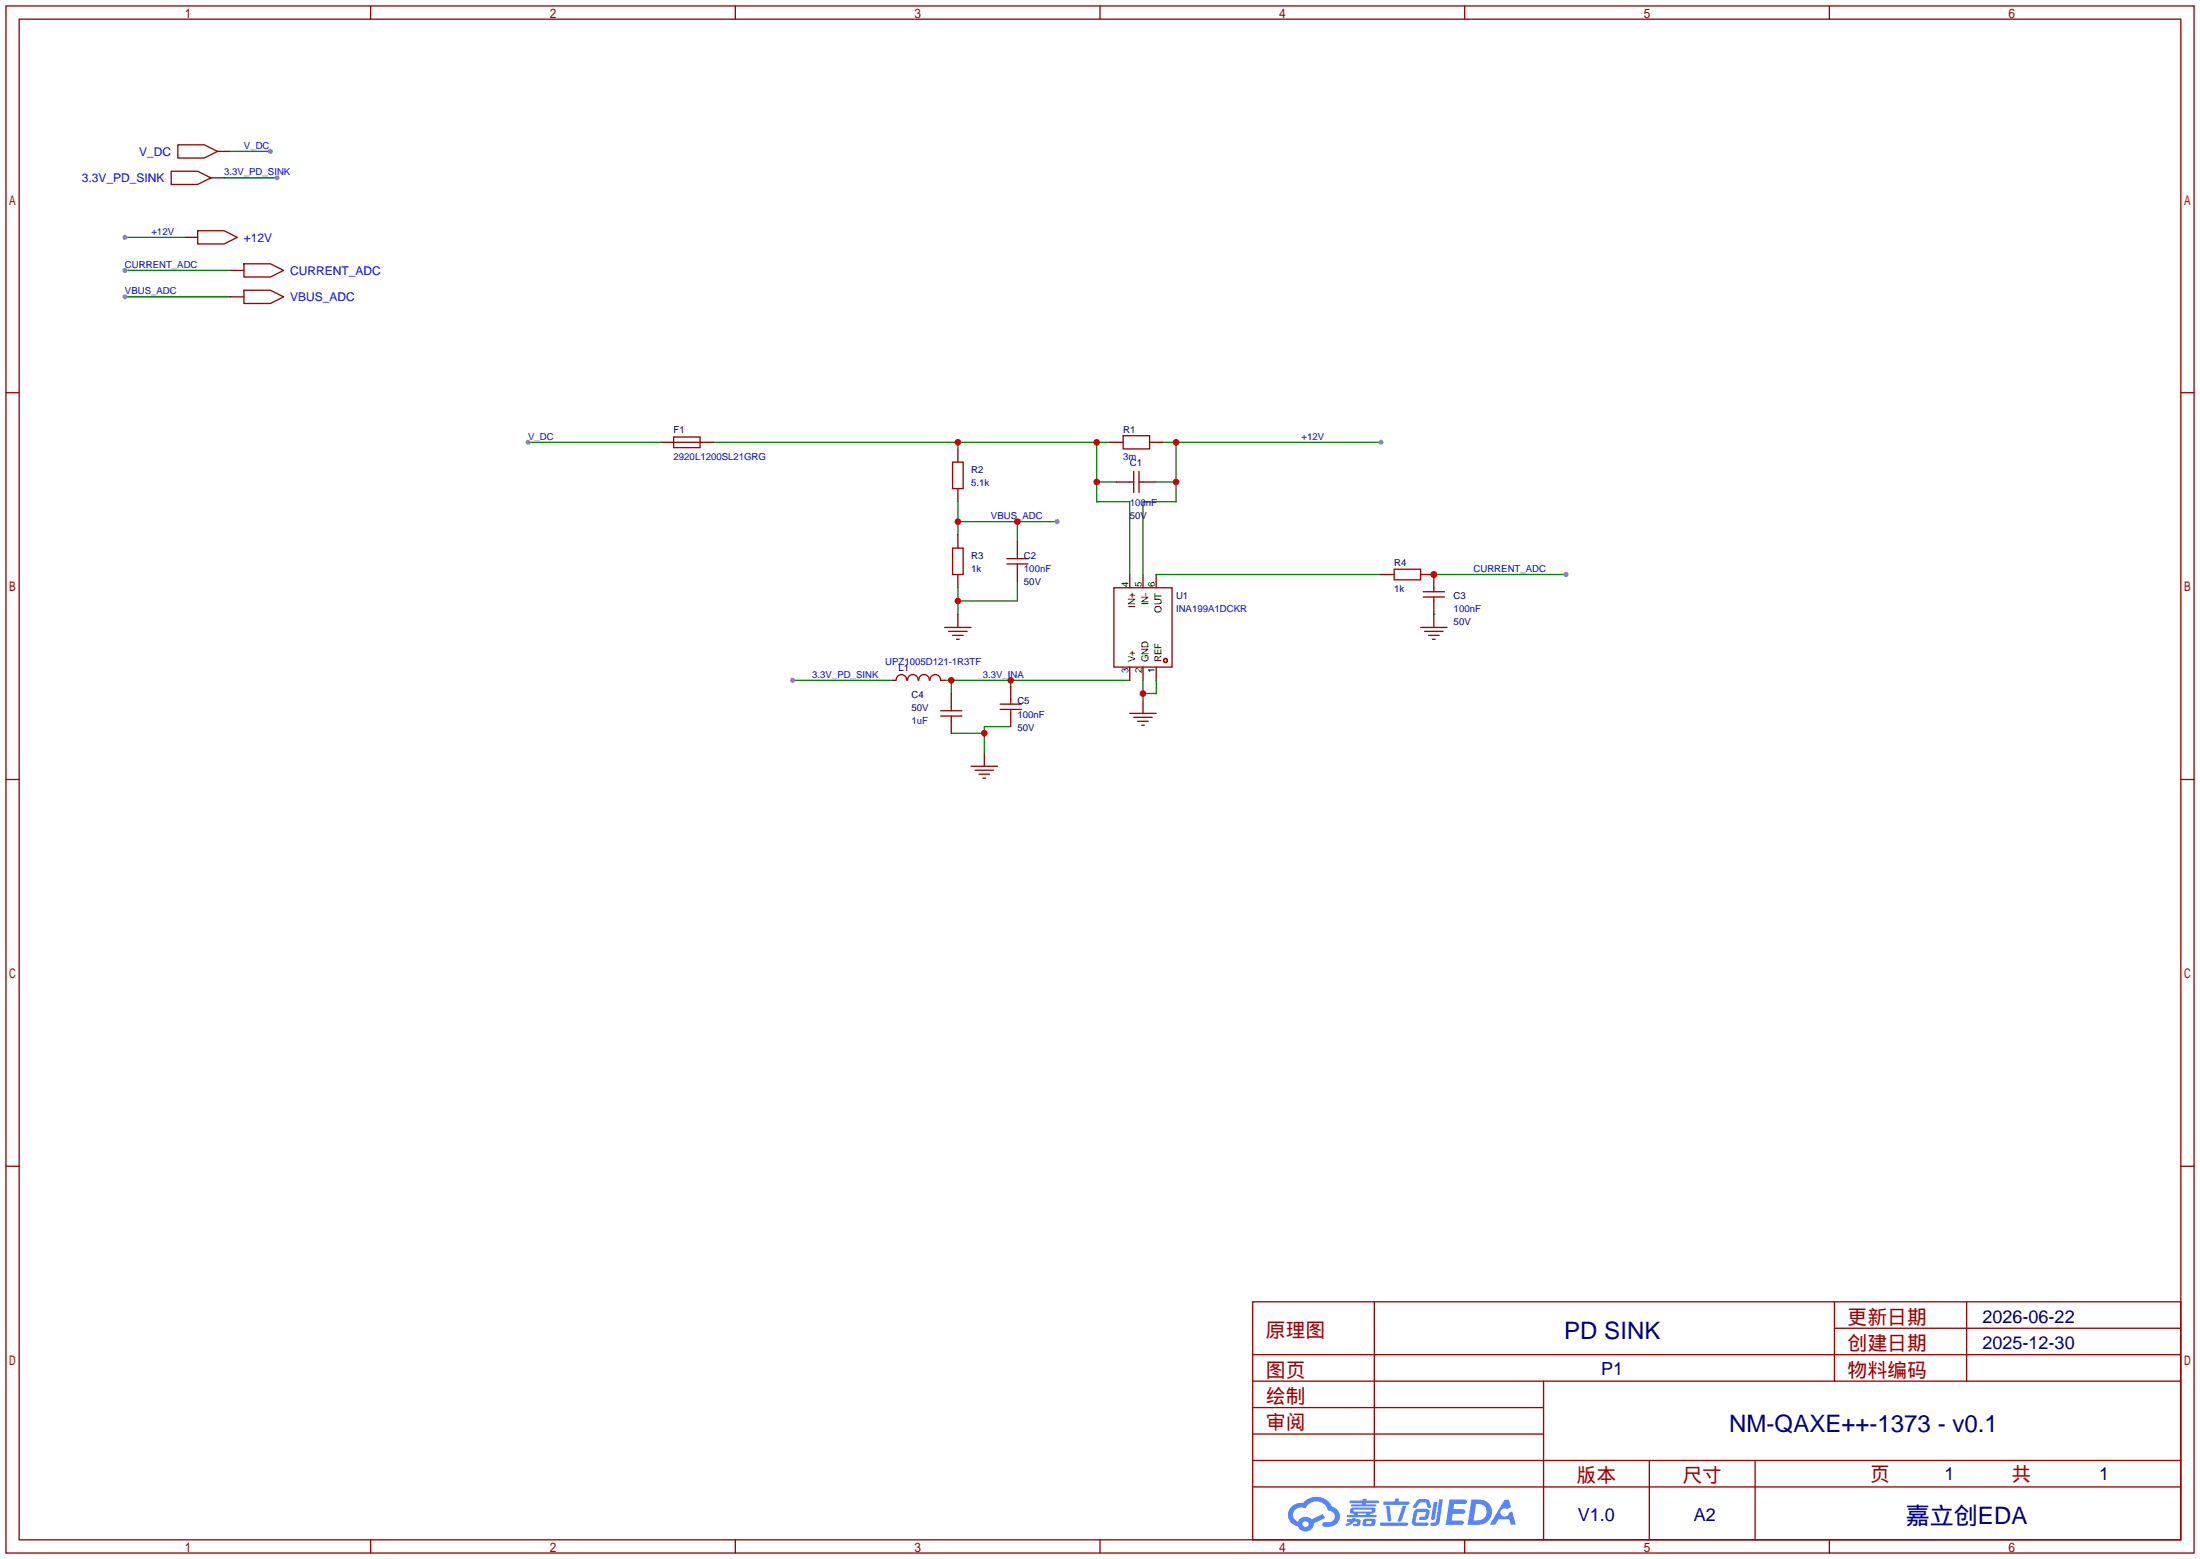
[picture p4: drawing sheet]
<svg xmlns="http://www.w3.org/2000/svg" width="423mm" height="299mm" viewBox="0 0 423 299" stroke-linecap="round" stroke-linejoin="round" font-family="sans-serif">
<g fill="none" stroke="#a10000" stroke-width=".25">
<path d="M1.1 1.1h420.4v297.2h-420.4zM3.7 3.7h415.3v292.1h-415.3zM71.2 1.1v2.6M141.3 1.1v2.6M211.3 1.1v2.6M281.4 1.1v2.6M351.5 1.1v2.6M1.1 75.4h2.6M419 75.4h2.5M1.1 149.7h2.6M419 149.7h2.5M1.1 224h2.6"/>
<path d="M419 224h2.5M240.7 250.1h178.3v45.7h-178.3zM264 250.1v35.5M352.4 250.1v15.2M352.4 255.1h66.6M377.8 250.1v15.2M240.7 270.4h55.8M240.7 265.3h178.3M240.7 275.5h55.8M240.7 260.2h178.3M296.5 265.3v30.5M71.2 295.8v2.5"/>
<path d="M141.3 295.8v2.5M211.3 295.8v2.5M240.7 285.6h178.3M240.7 280.5h178.3M281.4 295.8v2.5M316.9 280.5v15.3M337.2 280.5v15.3M351.5 295.8v2.5"/>
</g>
<g fill="#5487ff">
<path d="M278.5 288h2.1a.97 .97 0 0 1 1.3 .5 .53 .53 0 0 1-.7 .4h-1.8l-.2 1h1.9a.43 .43 0 0 1 .4 .5 .43 .43 0 0 1-.5 .4h-1.9l-.2 1.3h1.7a.45 .45 0 0 1 .6 .1 .45 .45 0 0 1-.2 .6l-3.3 .1z"/>
<path d="M289.1 288.1h.8l.4 1.4-.7 .4a.82 .82 0 0 0-1.2 .1 .82 .82 0 0 0 .1 1.1 .82 .82 0 0 0 1.1 0l.3-.5 .6-.3 .7 2.6h-1l-.2-1.1h-2.1l-.6 1.1h-1.1z"/>
<path d="M275.4 288.5h.8l-.5 3.2a.36 .36 0 0 1-.4 .3 .36 .36 0 0 1-.4-.3z"/>
<path d="M276.5 288h.7l-.6 4.3a1.13 1.13 0 0 1-1.8 .6l.2-.4 .7-.1 .2-.2z"/>
<path d="M272.2 288.3l.6-.3h1a.77 .77 0 0 1 .9 .5l.3 .9-.2 .2h-.5l-.3-.9-.2-.1h-1l-.7 1h-.6l-.1-.2z"/>
<path d="M271.8 290.2l.5-.4h1.7a.66 .66 0 0 1 .6 1l-.1 .4a.81 .81 0 0 1-.9 .8h-.7a.32 .32 0 0 1-.3-.4 .32 .32 0 0 1 .4-.3h.7l.2-.8h-1.6l-.3 1.9 2.1 .1a.32 .32 0 0 1 .3 .3 .32 .32 0 0 1-.3 .3h-2.3l-.5-.3-.1-.5z"/>
<path d="M265.2 292.4h5a.33 .33 0 0 1 .3 .4 .33 .33 0 0 1-.3 .3h-4.9l-.2-.2z"/>
<path d="M269.5 289.3h.7l-.6 2a1.04 1.04 0 0 1-.7 1l-.4-.3z"/>
<path d="M266.3 289.3h.7l.3 2.6a.34 .34 0 0 1-.3 .3 .34 .34 0 0 1-.4-.2z"/>
<path d="M265.8 288.4h2.2l.2-.6h.6l-.1 .6h1.8a.32 .32 0 0 1 .3 .3 .32 .32 0 0 1-.4 .3h-4.5l-.2-.1z"/>
<path d="M258.8 291.8h.9l.1-.2h.7l-.1 .2 .9 .1a.82 .82 0 0 1-.6 1.3h-.8v-.5l.8-.1v-.3h-.5l-.5 .4-1 .5-.2-.5 1-.4h-.8z"/>
<path d="M259.3 288.3h2.5v-.4h.8l-.1 .4h2.2l.2 .2-.2 .2h-2.3v.3h1.8l.2 .2-.2 .2h-4.5l-.2-.2 .1-.2h2l.1-.3h-2.3l-.1-.1z"/>
<path d="M282.7 288l-.8 4.9h1.7a2.47 2.47 0 0 0 2.9-1.7 2.47 2.47 0 0 0-1.4-3zM283.6 288.9a1.61 1.61 0 0 1 2 1.4 1.61 1.61 0 0 1-1.8 1.8h-.7z"/>
<path d="M259.5 289.8a.55 .55 0 0 0-.2 .7 .55 .55 0 0 0 .7 .2l.1 .3h-1.3v.4h5.5l.2-.1-.2-.3h-1.2l.2-.3a.7 .7 0 0 0 .8-.2 .7 .7 0 0 0 0-.9h-4.2zM260.1 290h3.3l.2 .1-.2 .3h-3.3l-.1-.2zM260.8 290.7h1.7l-.2 .3h-1.4z"/>
<path d="M262 291.9a1.05 1.05 0 0 0-.1 1.2 2.91 2.91 0 0 0 2.2-.1 .98 .98 0 0 0 0-1.2l-1.6-.1zM262.6 292.2h.8h.1v.3l-.2 .2h-.8z"/>
<path d="M248.2 289.4a2.23 2.23 0 0 0-.7 2.3 2.23 2.23 0 0 0 1.8 1.5 1.58 1.58 0 0 0 1.8 1 1.58 1.58 0 0 0 1.3-1.6l2.2-1-.5-.8-2.1 1a1.65 1.65 0 0 0-2.7 .5 1.45 1.45 0 0 1-.7-2 1.45 1.45 0 0 1 2-.6l.2 .1a2.3 2.3 0 0 1 2.3-1.4 2.3 2.3 0 0 1 2.1 1.8 1.12 1.12 0 0 1 1.2 1 1.12 1.12 0 0 1-1.1 1.2h-.7a.45 .45 0 0 0-.6 .4 .45 .45 0 0 0 .5 .5 2.21 2.21 0 0 0 2.2-.6 2.21 2.21 0 0 0 .5-2.2 2.13 2.13 0 0 0-1.3-1.1 3.3 3.3 0 0 0-5.6-.7l-1.1 .1zM250.3 292.8a.57 .57 0 0 1 1.1 0 .57 .57 0 0 1-1.1 0z"/>
</g>
<path d="M41.8 29.1h2.5M35.4 45.6h2.6" fill="none" stroke="#870000" stroke-width=".25"/>
<path d="M34.2 27.8h5l2.6 1.3-2.6 1.3h-5zM38 44.3h5.1l2.5 1.3-2.5 1.3h-5.1z" fill="none" stroke="#a10000" stroke-width=".25"/>
<path d="M44.3 29.1h7.6" fill="none" stroke="#008700" stroke-width=".25"/>
<circle cx="51.9" cy="29.1" r=".51" fill="#999"/>
<path d="M24 51.9h20.3" fill="none" stroke="#008700" stroke-width=".25"/>
<circle cx="24" cy="51.9" r=".51" fill="#999"/>
<path d="M181.5 130.7h35.5M182.8 130.7v2.5M194.2 130.7v1.3" fill="none" stroke="#008700" stroke-width=".25"/>
<g fill="#c00">
<circle cx="194.2" cy="130.7" r=".63"/>
<circle cx="182.8" cy="130.7" r=".63"/>
</g>
<path d="M194.2 139.6h-5.1v5.1M182.8 140.8h6.3" fill="none" stroke="#008700" stroke-width=".25"/>
<circle cx="189.1" cy="140.8" r=".63" fill="#c00"/>
<path d="M171.3 130.7h.8M180.7 130.7h.8M189.1 144.7v2.5" fill="none" stroke="#870000" stroke-width=".25"/>
<path d="M174.2 130.7a1.01 1.01 0 0 0-1-1.1 1.01 1.01 0 0 0-1 1.1M176.4 130.7a1.01 1.01 0 0 0-1-1.1 1.01 1.01 0 0 0-1 1.1M178.5 130.7a1.01 1.01 0 0 0-1-1.1 1.01 1.01 0 0 0-1 1.1M180.7 130.7a1.01 1.01 0 0 0-1-1.1 1.01 1.01 0 0 0-1 1.1M186.6 147.2h5M187.3 148h3.6M188.1 148.7h2M188.8 149.5h.6" fill="none" stroke="#a10000" stroke-width=".25"/>
<path d="M152.3 130.7h19" fill="none" stroke="#008700" stroke-width=".25"/>
<circle cx="152.3" cy="130.7" r=".51" fill="#999"/>
<path d="M24 45.6h11.4" fill="none" stroke="#008700" stroke-width=".25"/>
<circle cx="24" cy="45.6" r=".51" fill="#999"/>
<path d="M43.1 34.2h10.1" fill="none" stroke="#008700" stroke-width=".25"/>
<circle cx="53.2" cy="34.2" r=".51" fill="#999"/>
<path d="M40.5 34.2h2.6M217 110.4v2.5M219.6 110.4v2.5M222.1 110.4v2.5M182.8 133.2v2.6M182.8 138.3v2.5M217 128.1v2.6M219.6 128.1v2.6M222.1 128.1v2.6" fill="none" stroke="#870000" stroke-width=".25"/>
<g fill="none" stroke="#a10000" stroke-width=".25">
<path d="M32.9 32.9h5.1l2.5 1.3-2.5 1.2h-5.1zM214 112.9h11.2v15.2h-11.2zM180.7 137.5h4.1M180.7 136.5h4.1M182.8 135.8v.7M182.8 137.5v.8"/>
<circle cx="223.9" cy="126.9" r=".38"/>
</g>
<path d="M222.1 92.6h3.8M223.4 85h41.9M225.9 85v11.4h-6.3v14" fill="none" stroke="#008700" stroke-width=".25"/>
<g fill="#c00">
<circle cx="225.9" cy="85" r=".63"/>
<circle cx="225.9" cy="92.6" r=".63"/>
</g>
<circle cx="265.3" cy="85" r=".51" fill="#999"/>
<path d="M219.6 134.5v2.5" fill="none" stroke="#870000" stroke-width=".25"/>
<path d="M217 137h5.1M217.8 137.8h3.6M218.6 138.6h2M219.3 139.3h.5" fill="none" stroke="#a10000" stroke-width=".25"/>
<path d="M219.6 130.7v3.8M222.1 130.7v2.5h-2.5" fill="none" stroke="#008700" stroke-width=".25"/>
<circle cx="219.6" cy="133.2" r=".63" fill="#c00"/>
<path d="M184 112.9v5.1M195.5 111.6v3.8h-11.5M222.1 110.4h43.2" fill="none" stroke="#008700" stroke-width=".25"/>
<circle cx="184" cy="115.4" r=".63" fill="#c00"/>
<path d="M184 118v2.5" fill="none" stroke="#870000" stroke-width=".25"/>
<path d="M181.5 120.5h5.1M182.2 121.3h3.6M183 122h2M183.8 122.8h.5" fill="none" stroke="#a10000" stroke-width=".25"/>
<path d="M184 96.4v6.3M184 100.2h19.1M195.5 100.2v3.8" fill="none" stroke="#008700" stroke-width=".25"/>
<g fill="#c00">
<circle cx="195.5" cy="100.2" r=".63"/>
<circle cx="184" cy="100.2" r=".63"/>
</g>
<circle cx="203.1" cy="100.2" r=".51" fill="#999"/>
<path d="M24 57h20.3" fill="none" stroke="#008700" stroke-width=".25"/>
<circle cx="24" cy="57" r=".51" fill="#999"/>
<path d="M44.3 57h2.6M44.3 51.9h2.6" fill="none" stroke="#870000" stroke-width=".25"/>
<path d="M46.9 55.8h5l2.6 1.2-2.6 1.3h-5zM46.9 50.7h5l2.6 1.2-2.6 1.3h-5z" fill="none" stroke="#a10000" stroke-width=".25"/>
<path d="M275.5 110.4h25.4" fill="none" stroke="#008700" stroke-width=".25"/>
<circle cx="275.5" cy="110.4" r=".63" fill="#c00"/>
<circle cx="300.9" cy="110.4" r=".51" fill="#999"/>
<path d="M275.5 118v2.5" fill="none" stroke="#870000" stroke-width=".25"/>
<path d="M272.9 120.5h5.1M273.7 121.3h3.5M274.4 122h2.1M275.2 122.8h.5" fill="none" stroke="#a10000" stroke-width=".25"/>
<path d="M137 85h76.2M184 85v1.2M210.7 85v11.4h6.3v14M210.7 92.6h3.8" fill="none" stroke="#008700" stroke-width=".25"/>
<g fill="#c00">
<circle cx="210.7" cy="92.6" r=".63"/>
<circle cx="210.7" cy="85" r=".63"/>
<circle cx="184" cy="85" r=".63"/>
</g>
<g fill="none" stroke="#a10000" stroke-width=".25">
<path d="M183 88.8h2v5.1h-2zM217 92.6h.8M217.8 90.6v4M218.8 90.6v4M218.8 92.6h.8M183 105.3h2v5.1h-2zM193.4 108.3h4.1M193.4 107.3h4.1M195.5 106.6v.7M195.5 108.3v.8M273.4 113.7h4.1M273.4 114.7h4.1"/>
<path d="M275.5 112.9v.8M275.5 114.7v.7M192.2 136.3h4M192.2 135.3h4M194.2 134.5v.8M194.2 136.3v.7"/>
</g>
<path d="M184 86.2v2.6M184 93.9v2.5M214.5 92.6h2.5M219.6 92.6h2.5M184 102.7v2.6M184 110.4v2.5M195.5 104v2.6M195.5 109.1v2.5M272.9 110.4h2.6v2.5M275.5 115.4v2.6M194.2 132v2.5M194.2 137v2.6" fill="none" stroke="#870000" stroke-width=".25"/>
<path d="M275.5 118h.1" fill="none" stroke="#008700" stroke-width=".25"/>
<circle cx="275.5" cy="110.4" r=".63" fill="#c00"/>
<path d="M126.9 85h2.5M134.5 85h2.5M265.3 110.4h2.5" fill="none" stroke="#870000" stroke-width=".25"/>
<path d="M129.4 83.9h5.1v2.1h-5.1zM129.4 85h5.1M267.8 109.3h5.1v2.1h-5.1z" fill="none" stroke="#a10000" stroke-width=".25"/>
<path d="M101.5 85h25.4" fill="none" stroke="#008700" stroke-width=".25"/>
<circle cx="101.5" cy="85" r=".51" fill="#999"/>
<path d="M215.8 83.7h5.1v2.5h-5.1z" fill="none" stroke="#a10000" stroke-width=".25"/>
<path d="M213.2 85h2.6M220.9 85h2.5" fill="none" stroke="#870000" stroke-width=".25"/>
<g font-size="4.6" fill="#000080">
<text x="300.5" y="257.2">PD SINK</text>
<text x="332.2" y="275">NM-QAXE++-1373 - v0.1</text>
<text x="366.2" y="292.8">嘉立创EDA</text>
</g>
<g font-size="3.8" fill="#a00000">
<text x="243.2" y="256.8">原理图</text>
<text x="355" y="254.3">更新日期</text>
<text x="355" y="259.3">创建日期</text>
<text x="243.2" y="269.5">绘制</text>
<text x="243.2" y="264.4">图页</text>
<text x="355" y="264.4">物料编码</text>
<text x="243.2" y="274.6">审阅</text>
<text x="302.9" y="284.7">版本</text>
<text x="323.2" y="284.7">尺寸</text>
<text x="359.3" y="284.5">页</text>
<text x="386.5" y="284.5">共</text>
</g>
<g font-size="3.5" fill="#000080">
<text x="380.9" y="254">2026-06-22</text>
<text x="380.9" y="259.1">2025-12-30</text>
<text x="307.6" y="264.2">P1</text>
<text x="373.6" y="284.3">1</text>
<text x="403.3" y="284.3">1</text>
<text x="303.1" y="292.1">V1.0</text>
<text x="325.4" y="292.1">A2</text>
</g>
<g font-size="2.3" fill="#00f">
<text x="26.7" y="29.9">V_DC</text>
<text x="15.7" y="35">3.3V_PD_SINK</text>
<text x="46.9" y="46.4">+12V</text>
<text x="55.8" y="52.8">CURRENT_ADC</text>
<text x="55.8" y="57.8">VBUS_ADC</text>
</g>
<g font-size="1.8" fill="#00f">
<text x="46.9" y="28.6">V_DC</text>
<text x="43.1" y="33.7">3.3V_PD_SINK</text>
<text x="29.1" y="45.1">+12V</text>
<text x="24" y="51.5">CURRENT_ADC</text>
<text x="24" y="56.6">VBUS_ADC</text>
<text x="101.5" y="84.5">V_DC</text>
<text x="129.4" y="88.3">2920L1200SL21GRG</text>
<text x="215.8" y="88.3">3m</text>
<text x="250.1" y="84.5">+12V</text>
<text x="186.6" y="93.4">5.1k</text>
<text x="190.4" y="99.7">VBUS_ADC</text>
<text x="217" y="97.2">100nF</text>
<text x="186.6" y="109.9">1k</text>
<text x="196.7" y="109.9">100nF</text>
<text x="267.8" y="113.7">1k</text>
<text x="283.1" y="109.9">CURRENT_ADC</text>
<text x="225.9" y="117.5">INA199A1DCKR</text>
<text x="279.3" y="117.5">100nF</text>
<text x="156.1" y="130.2">3.3V_PD_SINK</text>
<text x="170.1" y="127.7">UPZ1005D121-1R3TF</text>
<text x="188.8" y="130.2">3.3V_INA</text>
<text x="195.5" y="137.8">100nF</text>
<text x="175.1" y="139.1">1uF</text>
</g>
<g font-size="1.8" fill="#000080">
<text x="129.4" y="83.2">F1</text>
<text x="215.8" y="83.2">R1</text>
<text x="217" y="89.6">C1</text>
<text x="186.6" y="90.9">R2</text>
<text x="217" y="99.7">50V</text>
<text x="186.6" y="107.4">R3</text>
<text x="196.7" y="107.4">C2</text>
<text x="196.7" y="112.4">50V</text>
<text x="267.8" y="108.6">R4</text>
<text x="225.9" y="115">U1</text>
<text x="279.3" y="115">C3</text>
<text x="279.3" y="120.1">50V</text>
<text x="172.6" y="129">L1</text>
<text x="175.1" y="134">C4</text>
<text x="175.1" y="136.6">50V</text>
<text x="195.5" y="135.3">C5</text>
<text x="195.5" y="140.4">50V</text>
</g>
<g font-size="1.8">
<text x="216.8" y="112.8" transform="rotate(-90 216.8 112.8)">4</text>
<text x="219.4" y="112.8" transform="rotate(-90 219.4 112.8)">5</text>
<text x="221.9" y="112.8" transform="rotate(-90 221.9 112.8)">6</text>
<text x="218.1" y="116.8" transform="rotate(-90 218.1 116.8)">IN+</text>
<text x="220.6" y="116.3" transform="rotate(-90 220.6 116.3)">IN-</text>
<text x="223.2" y="117.7" transform="rotate(-90 223.2 117.7)">OUT</text>
<text x="216.8" y="129.3" transform="rotate(-90 216.8 129.3)">3</text>
<text x="218.1" y="127.2" transform="rotate(-90 218.1 127.2)">V+</text>
<text x="219.4" y="129.3" transform="rotate(-90 219.4 129.3)">2</text>
<text x="220.6" y="127.2" transform="rotate(-90 220.6 127.2)">GND</text>
<text x="221.9" y="129.3" transform="rotate(-90 221.9 129.3)">1</text>
<text x="223.2" y="127.2" transform="rotate(-90 223.2 127.2)">REF</text>
</g>
</svg>
